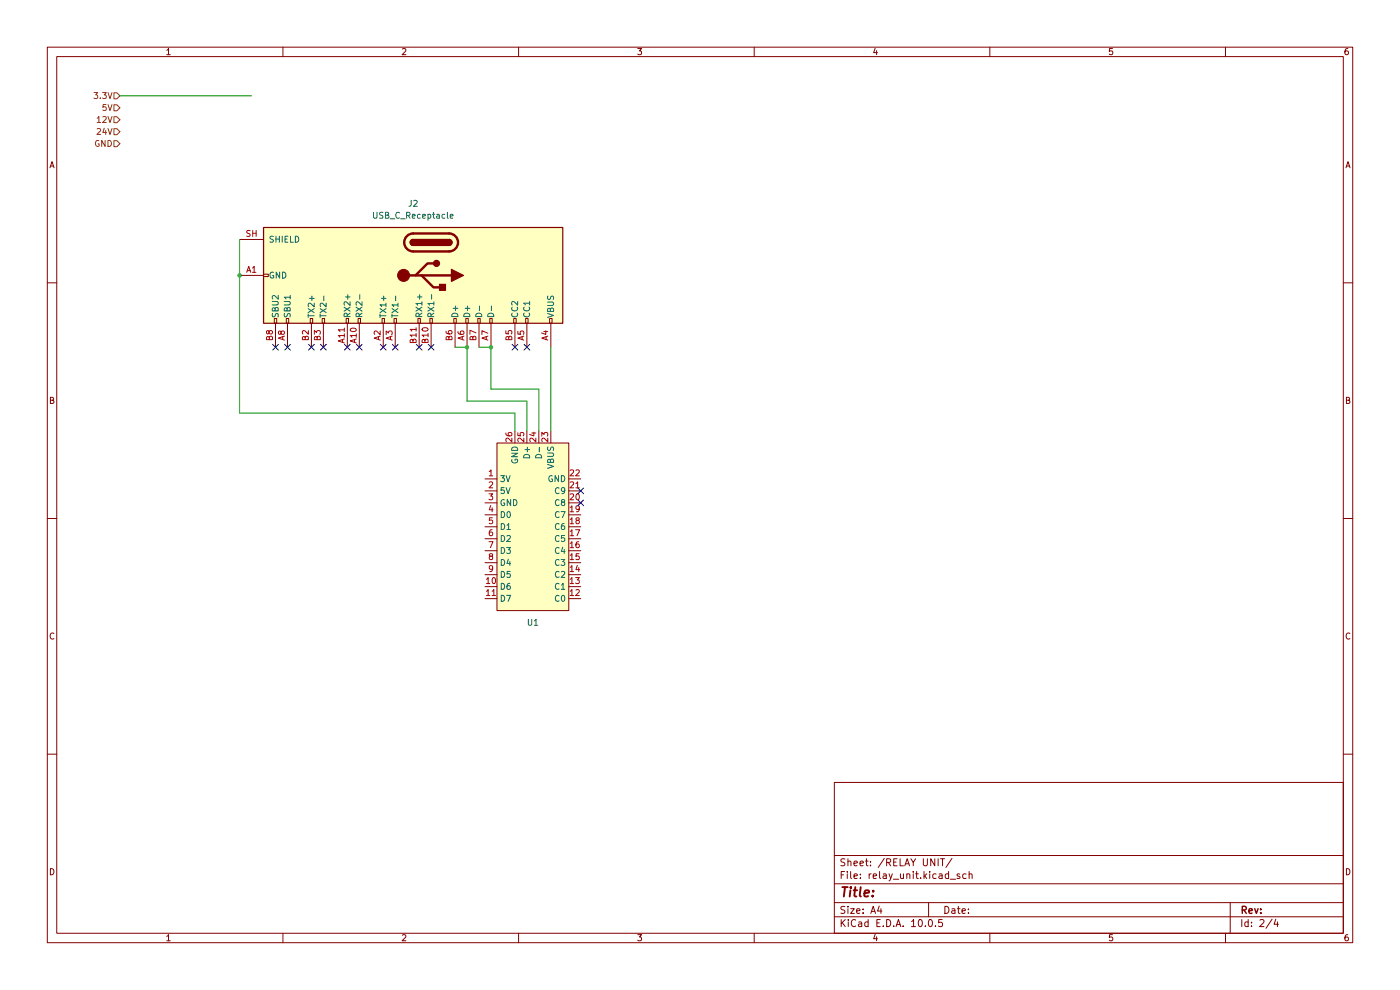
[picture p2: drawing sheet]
(kicad_sch
 (version 20260306)
 (generator "eeschema")
 (generator_version "10.0")
 (paper "A4")
 (lib_symbols
  (symbol "Connector:USB_C_Receptacle"
   (pin_names
    (offset 1.016)) (exclude_from_sim no) (in_bom yes) (on_board yes)
   (in_pos_files yes)
   (duplicate_pin_numbers_are_jumpers no)
   (property "Reference" "J" (at -10.16 29.21 0) (show_name no) (do_not_autoplace no) (effects (font (size 1.27 1.27)) (justify left)))
   (property "Value" "USB_C_Receptacle" (at 10.16 29.21 0) (show_name no) (do_not_autoplace no) (effects (font (size 1.27 1.27)) (justify right)))
   (property "Footprint" "" (at 3.81 0 0) (show_name no) (do_not_autoplace no) (hide yes) (effects (font (size 1.27 1.27))))
   (property "Datasheet" "https://www.usb.org/sites/default/files/documents/usb_type-c.zip" (at 3.81 0 0) (show_name no) (do_not_autoplace no) (hide yes) (effects (font (size 1.27 1.27))))
   (property "Description" "USB Full-Featured Type-C Receptacle connector" (at 0 0 0) (show_name no) (do_not_autoplace no) (hide yes) (effects (font (size 1.27 1.27))))
   (symbol "USB_C_Receptacle_0_0"
    (rectangle (start -0.254 -35.56) (end 0.254 -34.544) (stroke (width 0) (type default)) (fill (type none)))
    (rectangle (start 10.16 25.654) (end 9.144 25.146) (stroke (width 0) (type default)) (fill (type none)))
    (rectangle (start 10.16 20.574) (end 9.144 20.066) (stroke (width 0) (type default)) (fill (type none)))
    (rectangle (start 10.16 18.034) (end 9.144 17.526) (stroke (width 0) (type default)) (fill (type none)))
    (rectangle (start 10.16 12.954) (end 9.144 12.446) (stroke (width 0) (type default)) (fill (type none)))
    (rectangle (start 10.16 10.414) (end 9.144 9.906) (stroke (width 0) (type default)) (fill (type none)))
    (rectangle (start 10.16 7.874) (end 9.144 7.366) (stroke (width 0) (type default)) (fill (type none)))
    (rectangle (start 10.16 5.334) (end 9.144 4.826) (stroke (width 0) (type default)) (fill (type none)))
    (rectangle (start 10.16 0.254) (end 9.144 -0.254) (stroke (width 0) (type default)) (fill (type none)))
    (rectangle (start 10.16 -2.286) (end 9.144 -2.794) (stroke (width 0) (type default)) (fill (type none)))
    (rectangle (start 10.16 -7.366) (end 9.144 -7.874) (stroke (width 0) (type default)) (fill (type none)))
    (rectangle (start 10.16 -9.906) (end 9.144 -10.414) (stroke (width 0) (type default)) (fill (type none)))
    (rectangle (start 10.16 -14.986) (end 9.144 -15.494) (stroke (width 0) (type default)) (fill (type none)))
    (rectangle (start 10.16 -17.526) (end 9.144 -18.034) (stroke (width 0) (type default)) (fill (type none)))
    (rectangle (start 10.16 -22.606) (end 9.144 -23.114) (stroke (width 0) (type default)) (fill (type none)))
    (rectangle (start 10.16 -25.146) (end 9.144 -25.654) (stroke (width 0) (type default)) (fill (type none)))
    (rectangle (start 10.16 -30.226) (end 9.144 -30.734) (stroke (width 0) (type default)) (fill (type none)))
    (rectangle (start 10.16 -32.766) (end 9.144 -33.274) (stroke (width 0) (type default)) (fill (type none))))
   (symbol "USB_C_Receptacle_0_1"
    (rectangle (start -10.16 27.94) (end 10.16 -35.56) (stroke (width 0.254) (type default)) (fill (type background)))
    (polyline (pts (xy -8.89 -3.81) (xy -8.89 3.81)) (stroke (width 0.508) (type default)) (fill (type none)))
    (rectangle (start -7.62 -3.81) (end -6.35 3.81) (stroke (width 0.254) (type default)) (fill (type outline)))
    (arc (start -7.62 3.81) (mid -6.985 4.4423) (end -6.35 3.81) (stroke (width 0.254) (type default)) (fill (type none)))
    (arc (start -7.62 3.81) (mid -6.985 4.4423) (end -6.35 3.81) (stroke (width 0.254) (type default)) (fill (type outline)))
    (arc (start -8.89 3.81) (mid -6.985 5.7067) (end -5.08 3.81) (stroke (width 0.508) (type default)) (fill (type none)))
    (arc (start -5.08 -3.81) (mid -6.985 -5.7067) (end -8.89 -3.81) (stroke (width 0.508) (type default)) (fill (type none)))
    (arc (start -6.35 -3.81) (mid -6.985 -4.4423) (end -7.62 -3.81) (stroke (width 0.254) (type default)) (fill (type none)))
    (arc (start -6.35 -3.81) (mid -6.985 -4.4423) (end -7.62 -3.81) (stroke (width 0.254) (type default)) (fill (type outline)))
    (polyline (pts (xy -5.08 3.81) (xy -5.08 -3.81)) (stroke (width 0.508) (type default)) (fill (type none))))
   (symbol "USB_C_Receptacle_1_1"
    (circle (center -2.54 1.143) (radius 0.635) (stroke (width 0.254) (type default)) (fill (type outline)))
    (polyline (pts (xy -1.27 4.318) (xy 0 6.858) (xy 1.27 4.318) (xy -1.27 4.318)) (stroke (width 0.254) (type default)) (fill (type outline)))
    (polyline (pts (xy 0 -2.032) (xy 2.54 0.508) (xy 2.54 1.778)) (stroke (width 0.508) (type default)) (fill (type none)))
    (polyline (pts (xy 0 -3.302) (xy -2.54 -0.762) (xy -2.54 0.508)) (stroke (width 0.508) (type default)) (fill (type none)))
    (polyline (pts (xy 0 -5.842) (xy 0 4.318)) (stroke (width 0.508) (type default)) (fill (type none)))
    (circle (center 0 -5.842) (radius 1.27) (stroke (width 0) (type default)) (fill (type outline)))
    (rectangle (start 1.905 1.778) (end 3.175 3.048) (stroke (width 0.254) (type default)) (fill (type outline)))
    (pin passive line (at 0 -40.64 90) (length 5.08) (name "GND" (effects (font (size 1.27 1.27)))) (number "A1" (effects (font (size 1.27 1.27)))))
    (pin bidirectional line (at 15.24 -10.16 180) (length 5.08) (name "TX1+" (effects (font (size 1.27 1.27)))) (number "A2" (effects (font (size 1.27 1.27)))))
    (pin bidirectional line (at 15.24 -7.62 180) (length 5.08) (name "TX1-" (effects (font (size 1.27 1.27)))) (number "A3" (effects (font (size 1.27 1.27)))))
    (pin passive line (at 15.24 25.4 180) (length 5.08) (name "VBUS" (effects (font (size 1.27 1.27)))) (number "A4" (effects (font (size 1.27 1.27)))))
    (pin bidirectional line (at 15.24 20.32 180) (length 5.08) (name "CC1" (effects (font (size 1.27 1.27)))) (number "A5" (effects (font (size 1.27 1.27)))))
    (pin bidirectional line (at 15.24 7.62 180) (length 5.08) (name "D+" (effects (font (size 1.27 1.27)))) (number "A6" (effects (font (size 1.27 1.27)))))
    (pin bidirectional line (at 15.24 12.7 180) (length 5.08) (name "D-" (effects (font (size 1.27 1.27)))) (number "A7" (effects (font (size 1.27 1.27)))))
    (pin bidirectional line (at 15.24 -30.48 180) (length 5.08) (name "SBU1" (effects (font (size 1.27 1.27)))) (number "A8" (effects (font (size 1.27 1.27)))))
    (pin passive line (at 15.24 25.4 180) (length 5.08) (hide yes) (name "VBUS" (effects (font (size 1.27 1.27)))) (number "A9" (effects (font (size 1.27 1.27)))))
    (pin bidirectional line (at 15.24 -15.24 180) (length 5.08) (name "RX2-" (effects (font (size 1.27 1.27)))) (number "A10" (effects (font (size 1.27 1.27)))))
    (pin bidirectional line (at 15.24 -17.78 180) (length 5.08) (name "RX2+" (effects (font (size 1.27 1.27)))) (number "A11" (effects (font (size 1.27 1.27)))))
    (pin passive line (at 0 -40.64 90) (length 5.08) (hide yes) (name "GND" (effects (font (size 1.27 1.27)))) (number "A12" (effects (font (size 1.27 1.27)))))
    (pin passive line (at 0 -40.64 90) (length 5.08) (hide yes) (name "GND" (effects (font (size 1.27 1.27)))) (number "B1" (effects (font (size 1.27 1.27)))))
    (pin bidirectional line (at 15.24 -25.4 180) (length 5.08) (name "TX2+" (effects (font (size 1.27 1.27)))) (number "B2" (effects (font (size 1.27 1.27)))))
    (pin bidirectional line (at 15.24 -22.86 180) (length 5.08) (name "TX2-" (effects (font (size 1.27 1.27)))) (number "B3" (effects (font (size 1.27 1.27)))))
    (pin passive line (at 15.24 25.4 180) (length 5.08) (hide yes) (name "VBUS" (effects (font (size 1.27 1.27)))) (number "B4" (effects (font (size 1.27 1.27)))))
    (pin bidirectional line (at 15.24 17.78 180) (length 5.08) (name "CC2" (effects (font (size 1.27 1.27)))) (number "B5" (effects (font (size 1.27 1.27)))))
    (pin bidirectional line (at 15.24 5.08 180) (length 5.08) (name "D+" (effects (font (size 1.27 1.27)))) (number "B6" (effects (font (size 1.27 1.27)))))
    (pin bidirectional line (at 15.24 10.16 180) (length 5.08) (name "D-" (effects (font (size 1.27 1.27)))) (number "B7" (effects (font (size 1.27 1.27)))))
    (pin bidirectional line (at 15.24 -33.02 180) (length 5.08) (name "SBU2" (effects (font (size 1.27 1.27)))) (number "B8" (effects (font (size 1.27 1.27)))))
    (pin passive line (at 15.24 25.4 180) (length 5.08) (hide yes) (name "VBUS" (effects (font (size 1.27 1.27)))) (number "B9" (effects (font (size 1.27 1.27)))))
    (pin bidirectional line (at 15.24 0 180) (length 5.08) (name "RX1-" (effects (font (size 1.27 1.27)))) (number "B10" (effects (font (size 1.27 1.27)))))
    (pin bidirectional line (at 15.24 -2.54 180) (length 5.08) (name "RX1+" (effects (font (size 1.27 1.27)))) (number "B11" (effects (font (size 1.27 1.27)))))
    (pin passive line (at 0 -40.64 90) (length 5.08) (hide yes) (name "GND" (effects (font (size 1.27 1.27)))) (number "B12" (effects (font (size 1.27 1.27)))))
    (pin passive line (at -7.62 -40.64 90) (length 5.08) (name "SHIELD" (effects (font (size 1.27 1.27)))) (number "SH" (effects (font (size 1.27 1.27))))))
   (embedded_fonts no))
  (symbol "M304N:MCU_FT232H" (exclude_from_sim no) (in_bom yes) (on_board yes)
   (in_pos_files yes)
   (duplicate_pin_numbers_are_jumpers no)
   (property "Reference" "U" (at -1.27 -15.24 0) (show_name no) (do_not_autoplace no) (effects (font (size 1.27 1.27))))
   (property "Value" "" (at 0 0 0) (show_name no) (do_not_autoplace no) (effects (font (size 1.27 1.27))))
   (property "Footprint" "" (at 0 0 0) (show_name no) (do_not_autoplace no) (hide yes) (effects (font (size 1.27 1.27))))
   (property "Datasheet" "" (at 0 0 0) (show_name no) (do_not_autoplace no) (hide yes) (effects (font (size 1.27 1.27))))
   (property "Description" "" (at 0 0 0) (show_name no) (do_not_autoplace no) (hide yes) (effects (font (size 1.27 1.27))))
   (symbol "MCU_FT232H_1_1"
    (rectangle (start -7.62 0) (end 7.62 -35.56) (stroke (width 0) (type solid)) (fill (type color) (color 255 255 194 1)))
    (pin power_out line (at -10.16 -7.62 0) (length 2.54) (name "3V" (effects (font (size 1.27 1.27)))) (number "1" (effects (font (size 1.27 1.27)))))
    (pin power_out line (at -10.16 -10.16 0) (length 2.54) (name "5V" (effects (font (size 1.27 1.27)))) (number "2" (effects (font (size 1.27 1.27)))))
    (pin power_in line (at -10.16 -12.7 0) (length 2.54) (name "GND" (effects (font (size 1.27 1.27)))) (number "3" (effects (font (size 1.27 1.27)))))
    (pin bidirectional line (at -10.16 -15.24 0) (length 2.54) (name "D0" (effects (font (size 1.27 1.27)))) (number "4" (effects (font (size 1.27 1.27)))))
    (pin bidirectional line (at -10.16 -17.78 0) (length 2.54) (name "D1" (effects (font (size 1.27 1.27)))) (number "5" (effects (font (size 1.27 1.27)))))
    (pin bidirectional line (at -10.16 -20.32 0) (length 2.54) (name "D2" (effects (font (size 1.27 1.27)))) (number "6" (effects (font (size 1.27 1.27)))))
    (pin bidirectional line (at -10.16 -22.86 0) (length 2.54) (name "D3" (effects (font (size 1.27 1.27)))) (number "7" (effects (font (size 1.27 1.27)))))
    (pin bidirectional line (at -10.16 -25.4 0) (length 2.54) (name "D4" (effects (font (size 1.27 1.27)))) (number "8" (effects (font (size 1.27 1.27)))))
    (pin bidirectional line (at -10.16 -27.94 0) (length 2.54) (name "D5" (effects (font (size 1.27 1.27)))) (number "9" (effects (font (size 1.27 1.27)))))
    (pin bidirectional line (at -10.16 -30.48 0) (length 2.54) (name "D6" (effects (font (size 1.27 1.27)))) (number "10" (effects (font (size 1.27 1.27)))))
    (pin bidirectional line (at -10.16 -33.02 0) (length 2.54) (name "D7" (effects (font (size 1.27 1.27)))) (number "11" (effects (font (size 1.27 1.27)))))
    (pin bidirectional line (at 10.16 -33.02 180) (length 2.54) (name "C0" (effects (font (size 1.27 1.27)))) (number "12" (effects (font (size 1.27 1.27)))))
    (pin bidirectional line (at 10.16 -30.48 180) (length 2.54) (name "C1" (effects (font (size 1.27 1.27)))) (number "13" (effects (font (size 1.27 1.27)))))
    (pin bidirectional line (at 10.16 -27.94 180) (length 2.54) (name "C2" (effects (font (size 1.27 1.27)))) (number "14" (effects (font (size 1.27 1.27)))))
    (pin bidirectional line (at 10.16 -25.4 180) (length 2.54) (name "C3" (effects (font (size 1.27 1.27)))) (number "15" (effects (font (size 1.27 1.27)))))
    (pin bidirectional line (at 10.16 -22.86 180) (length 2.54) (name "C4" (effects (font (size 1.27 1.27)))) (number "16" (effects (font (size 1.27 1.27)))))
    (pin bidirectional line (at 10.16 -20.32 180) (length 2.54) (name "C5" (effects (font (size 1.27 1.27)))) (number "17" (effects (font (size 1.27 1.27)))))
    (pin bidirectional line (at 10.16 -17.78 180) (length 2.54) (name "C6" (effects (font (size 1.27 1.27)))) (number "18" (effects (font (size 1.27 1.27)))))
    (pin bidirectional line (at 10.16 -15.24 180) (length 2.54) (name "C7" (effects (font (size 1.27 1.27)))) (number "19" (effects (font (size 1.27 1.27)))))
    (pin bidirectional line (at 10.16 -12.7 180) (length 2.54) (name "C8" (effects (font (size 1.27 1.27)))) (number "20" (effects (font (size 1.27 1.27)))))
    (pin bidirectional line (at 10.16 -10.16 180) (length 2.54) (name "C9" (effects (font (size 1.27 1.27)))) (number "21" (effects (font (size 1.27 1.27)))))
    (pin input line (at 10.16 -7.62 180) (length 2.54) (name "GND" (effects (font (size 1.27 1.27)))) (number "22" (effects (font (size 1.27 1.27)))))
    (pin input line (at 3.81 2.54 270) (length 2.54) (name "VBUS" (effects (font (size 1.27 1.27)))) (number "23" (effects (font (size 1.27 1.27)))))
    (pin bidirectional line (at 1.27 2.54 270) (length 2.54) (name "D-" (effects (font (size 1.27 1.27)))) (number "24" (effects (font (size 1.27 1.27)))))
    (pin bidirectional line (at -1.27 2.54 270) (length 2.54) (name "D+" (effects (font (size 1.27 1.27)))) (number "25" (effects (font (size 1.27 1.27)))))
    (pin input line (at -3.81 2.54 270) (length 2.54) (name "GND" (effects (font (size 1.27 1.27)))) (number "26" (effects (font (size 1.27 1.27))))))
   (embedded_fonts no)))
 (junction
  (at 104.14 73.66)
  (diameter 0)
  (color 0 0 0 0))
 (junction
  (at 50.8 58.42)
  (diameter 0)
  (color 0 0 0 0))
 (junction
  (at 99.06 73.66)
  (diameter 0)
  (color 0 0 0 0))
 (no_connect
  (at 58.42 73.66))
 (no_connect
  (at 60.96 73.66))
 (no_connect
  (at 88.9 73.66))
 (no_connect
  (at 83.82 73.66))
 (no_connect
  (at 76.2 73.66))
 (no_connect
  (at 91.44 73.66))
 (no_connect
  (at 123.19 106.68))
 (no_connect
  (at 109.22 73.66))
 (no_connect
  (at 66.04 73.66))
 (no_connect
  (at 81.28 73.66))
 (no_connect
  (at 68.58 73.66))
 (no_connect
  (at 123.19 104.14))
 (no_connect
  (at 73.66 73.66))
 (no_connect
  (at 111.76 73.66))
 (wire
  (pts (xy 104.14 82.55) (xy 114.3 82.55))
  (stroke (width 0) (type default)))
 (wire
  (pts (xy 104.14 73.66) (xy 104.14 82.55))
  (stroke (width 0) (type default)))
 (wire
  (pts (xy 101.6 73.66) (xy 104.14 73.66))
  (stroke (width 0) (type default)))
 (wire
  (pts (xy 50.8 50.8) (xy 50.8 58.42))
  (stroke (width 0) (type default)))
 (wire
  (pts (xy 99.06 85.09) (xy 111.76 85.09))
  (stroke (width 0) (type default)))
 (wire
  (pts (xy 50.8 87.63) (xy 109.22 87.63))
  (stroke (width 0) (type default)))
 (wire
  (pts (xy 99.06 73.66) (xy 99.06 85.09))
  (stroke (width 0) (type default)))
 (wire
  (pts (xy 50.8 58.42) (xy 50.8 87.63))
  (stroke (width 0) (type default)))
 (wire
  (pts (xy 96.52 73.66) (xy 99.06 73.66))
  (stroke (width 0) (type default)))
 (wire
  (pts (xy 116.84 73.66) (xy 116.84 91.44))
  (stroke (width 0) (type default)))
 (wire
  (pts (xy 114.3 82.55) (xy 114.3 91.44))
  (stroke (width 0) (type default)))
 (wire
  (pts (xy 25.4 20.32) (xy 53.34 20.32))
  (stroke (width 0) (type default)))
 (wire
  (pts (xy 111.76 85.09) (xy 111.76 91.44))
  (stroke (width 0) (type default)))
 (wire
  (pts (xy 109.22 87.63) (xy 109.22 91.44))
  (stroke (width 0) (type default)))
 (hierarchical_label "24V"
  (shape input)
  (at 25.4 27.94 180)
  (effects (font (size 1.27 1.27)) (justify right)))
 (hierarchical_label "GND"
  (shape input)
  (at 25.4 30.48 180)
  (effects (font (size 1.27 1.27)) (justify right)))
 (hierarchical_label "5V"
  (shape input)
  (at 25.4 22.86 180)
  (effects (font (size 1.27 1.27)) (justify right)))
 (hierarchical_label "12V"
  (shape input)
  (at 25.4 25.4 180)
  (effects (font (size 1.27 1.27)) (justify right)))
 (hierarchical_label "3.3V"
  (shape input)
  (at 25.4 20.32 180)
  (effects (font (size 1.27 1.27)) (justify right)))
 (symbol
  (lib_id "M304N:MCU_FT232H")
  (at 113.03 93.98 0)
  (unit 1)
  (body_style 1)
  (exclude_from_sim no)
  (in_bom yes)
  (on_board yes)
  (in_pos_files yes)
  (dnp no)
  (fields_autoplaced yes)
  (property "Reference" "U1" (at 113.03 132.08 0) (show_name no) (do_not_autoplace no) (effects (font (size 1.27 1.27))))
  (property "Value" "" (at 113.03 93.98 0) (show_name no) (do_not_autoplace no) (effects (font (size 1.27 1.27))))
  (property "Footprint" "" (at 113.03 93.98 0) (hide yes) (show_name no) (do_not_autoplace no) (effects (font (size 1.27 1.27))))
  (property "Datasheet" "" (at 113.03 93.98 0) (hide yes) (show_name no) (do_not_autoplace no) (effects (font (size 1.27 1.27))))
  (property "Description" "" (at 113.03 93.98 0) (hide yes) (show_name no) (do_not_autoplace no) (effects (font (size 1.27 1.27))))
  (pin "10")
  (pin "23")
  (pin "19")
  (pin "15")
  (pin "2")
  (pin "1")
  (pin "16")
  (pin "11")
  (pin "20")
  (pin "17")
  (pin "24")
  (pin "6")
  (pin "5")
  (pin "12")
  (pin "26")
  (pin "22")
  (pin "8")
  (pin "18")
  (pin "14")
  (pin "13")
  (pin "9")
  (pin "4")
  (pin "3")
  (pin "21")
  (pin "7")
  (pin "25"))
 (symbol
  (lib_id "Connector:USB_C_Receptacle")
  (at 91.44 58.42 270)
  (unit 1)
  (body_style 1)
  (exclude_from_sim no)
  (in_bom no)
  (on_board no)
  (in_pos_files no)
  (dnp no)
  (fields_autoplaced yes)
  (property "Reference" "J2" (at 87.63 43.18 90) (show_name no) (do_not_autoplace no) (effects (font (size 1.27 1.27))))
  (property "Value" "USB_C_Receptacle" (at 87.63 45.72 90) (show_name no) (do_not_autoplace no) (effects (font (size 1.27 1.27))))
  (property "Footprint" "" (at 91.44 62.23 0) (hide yes) (show_name no) (do_not_autoplace no) (effects (font (size 1.27 1.27))))
  (property "Datasheet" "https://www.usb.org/sites/default/files/documents/usb_type-c.zip" (at 91.44 62.23 0) (hide yes) (show_name no) (do_not_autoplace no) (effects (font (size 1.27 1.27))))
  (property "Description" "USB Full-Featured Type-C Receptacle connector" (at 91.44 58.42 0) (hide yes) (show_name no) (do_not_autoplace no) (effects (font (size 1.27 1.27))))
  (pin "B3")
  (pin "B11")
  (pin "SH")
  (pin "A8")
  (pin "B6")
  (pin "A4")
  (pin "A11")
  (pin "B2")
  (pin "A2")
  (pin "B7")
  (pin "B12")
  (pin "A5")
  (pin "A3")
  (pin "B5")
  (pin "B1")
  (pin "B4")
  (pin "A7")
  (pin "B8")
  (pin "A1")
  (pin "B9")
  (pin "B10")
  (pin "A9")
  (pin "A10")
  (pin "A12")
  (pin "A6")))
